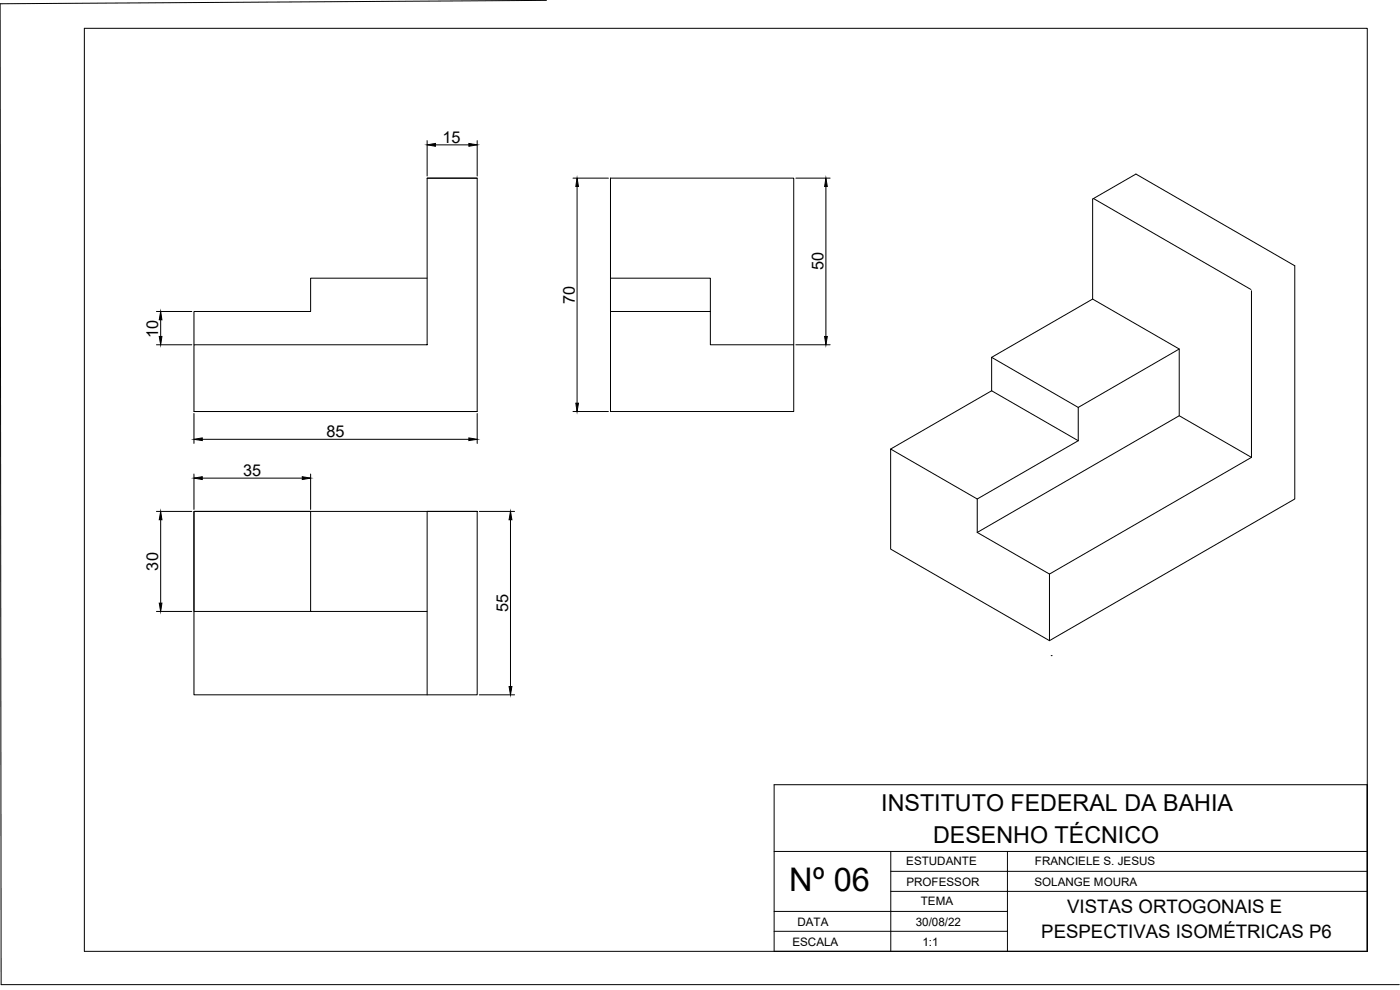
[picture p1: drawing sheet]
<svg xmlns="http://www.w3.org/2000/svg" width="420mm" height="297mm" viewBox="0 0 420 297" stroke-linecap="round" stroke-linejoin="round" font-family="sans-serif">
<!-- layer: 0 -->
<g fill="none" stroke="#000" stroke-width=".3">
<path d="M25.3 8.5h385v276.9h-385zM164 .1l-164 1 .3 294.3h419.6M128.2 53.5h15M128.2 42.2v10.6M130.7 43.5h10M143.2 42.2v10.6M172 53.5h10.6M173.2 56v65M183.2 53.5h55v70h-55zM238.8 53.5h10.3M247.9 56v45M328.2 59.6l47.2 27.3"/>
<path d="M46.9 93.5h10.7M48.2 96v5M128.2 83.5h-35v10h-35v9.9M213.2 93.5h-30v-40v30h30v19.9h25M327.9 89.7l26 15v20l-60.6 35.1M375.6 87.2v50l-60.6 35M46.9 103.4h10.7M58.2 103.4h70v-49.9h15v70h-85zM238.8 103.4h10.3M297.6 107.2l30.3-17.5v-30l13-7.5 47.7 27.5v70l-73.6 42.5M297.6 117.2l-30.3 17.5M297.6 117.2l26 15"/>
<path d="M297.6 107.2l26 15M297.6 107.2v10M353.9 104.7l-30.3 17.5M58.2 123.5h85M58.2 124.1v8.9M60.7 131.8h80M143.2 124.1v8.9M172 123.5h10.6M323.6 132.2l-30.3 17.5M323.6 122.2v10M353.9 124.7l21.7 12.5M46.9 153.4h10.7"/>
<path d="M48.2 155.9v25.1M58.2 153.4h85v55.1h-85zM58.2 142.2v10.7M60.7 143.5h30M93.2 142.2v10.7M143.2 153.4h-15v55.1M143.8 153.4h10.6M153.2 155.9v50.1M293.3 149.7l-26-15v30l47.7 27.5M293.3 159.8l21.7 12.4M293.3 149.7v10.1M315 172.2v20"/>
<path d="M46.9 183.5h10.7M93.2 183.5v-30.1h-35v30.1h70M315.5 196.7h.1M143.8 208.5h10.6M410.3 235.4v50M232.3 255.5h178M267.3 255.5v29.9M302.3 255.5v29.9M232.3 273.5h70M232.3 279.4h70M267.3 261.4h143M267.3 267.4h143"/>
<path d="M232.3 285.4v-50h178v50"/>
</g>
<g fill="#000" stroke="#000" stroke-width=".3">
<path d="M128.2 43.5l2.5-.5v.9zM140.7 43l2.5 .5-2.5 .4zM173.2 53.5l.4 2.5h-.8zM247.9 53.5l.4 2.5h-.8zM48.2 93.5l.4 2.5h-.8zM47.8 101h.8l-.4 2.4zM247.5 101h.8l-.4 2.4zM58.2 131.8l2.5-.4v.8zM140.7 131.4l2.5 .4-2.5 .4zM172.8 121h.8l-.4 2.5zM48.2 153.4l.4 2.5h-.8zM58.2 143.5l2.5-.5v.9z"/>
<path d="M90.7 143l2.5 .5-2.5 .4zM153.2 153.4l.4 2.5h-.8zM47.8 181h.8l-.4 2.5zM152.8 206h.8l-.4 2.5z"/>
</g>
<text font-size="9.8" x="236.9" y="267.4">Nº 06</text>
<g font-size="7">
<text x="264.5" y="243.4">INSTITUTO FEDERAL DA BAHIA</text>
<text x="280" y="253">DESENHO TÉCNICO</text>
</g>
<g font-size="5.6">
<text x="320.3" y="273.8">VISTAS ORTOGONAIS E</text>
<text x="312.5" y="281.5">PESPECTIVAS ISOMÉTRICAS P6</text>
</g>
<g font-size="4.9">
<text x="132.8" y="42.8">15</text>
<text x="247.2" y="81.1" transform="rotate(-90 247.2 81.1)">50</text>
<text x="172.5" y="91.2" transform="rotate(-90 172.5 91.2)">70</text>
<text x="47.5" y="101.3" transform="rotate(-90 47.5 101.3)">10</text>
<text x="98" y="131.1">85</text>
<text x="73" y="142.8">35</text>
<text x="47.5" y="171.2" transform="rotate(-90 47.5 171.2)">30</text>
<text x="152.5" y="183.7" transform="rotate(-90 152.5 183.7)">55</text>
</g>
<g font-size="3.5">
<text x="272" y="259.5">ESTUDANTE</text>
<text x="310.6" y="259.5">FRANCIELE S. JESUS</text>
<text x="272" y="265.9">PROFESSOR</text>
<text x="310.5" y="265.9">SOLANGE MOURA</text>
<text x="276.4" y="271.5">TEMA</text>
<text x="239.3" y="277.8">DATA</text>
<text x="274.8" y="277.8">30/08/22</text>
<text x="237.8" y="283.7">ESCALA</text>
<text x="276.8" y="283.7">1:1</text>
</g>
</svg>
